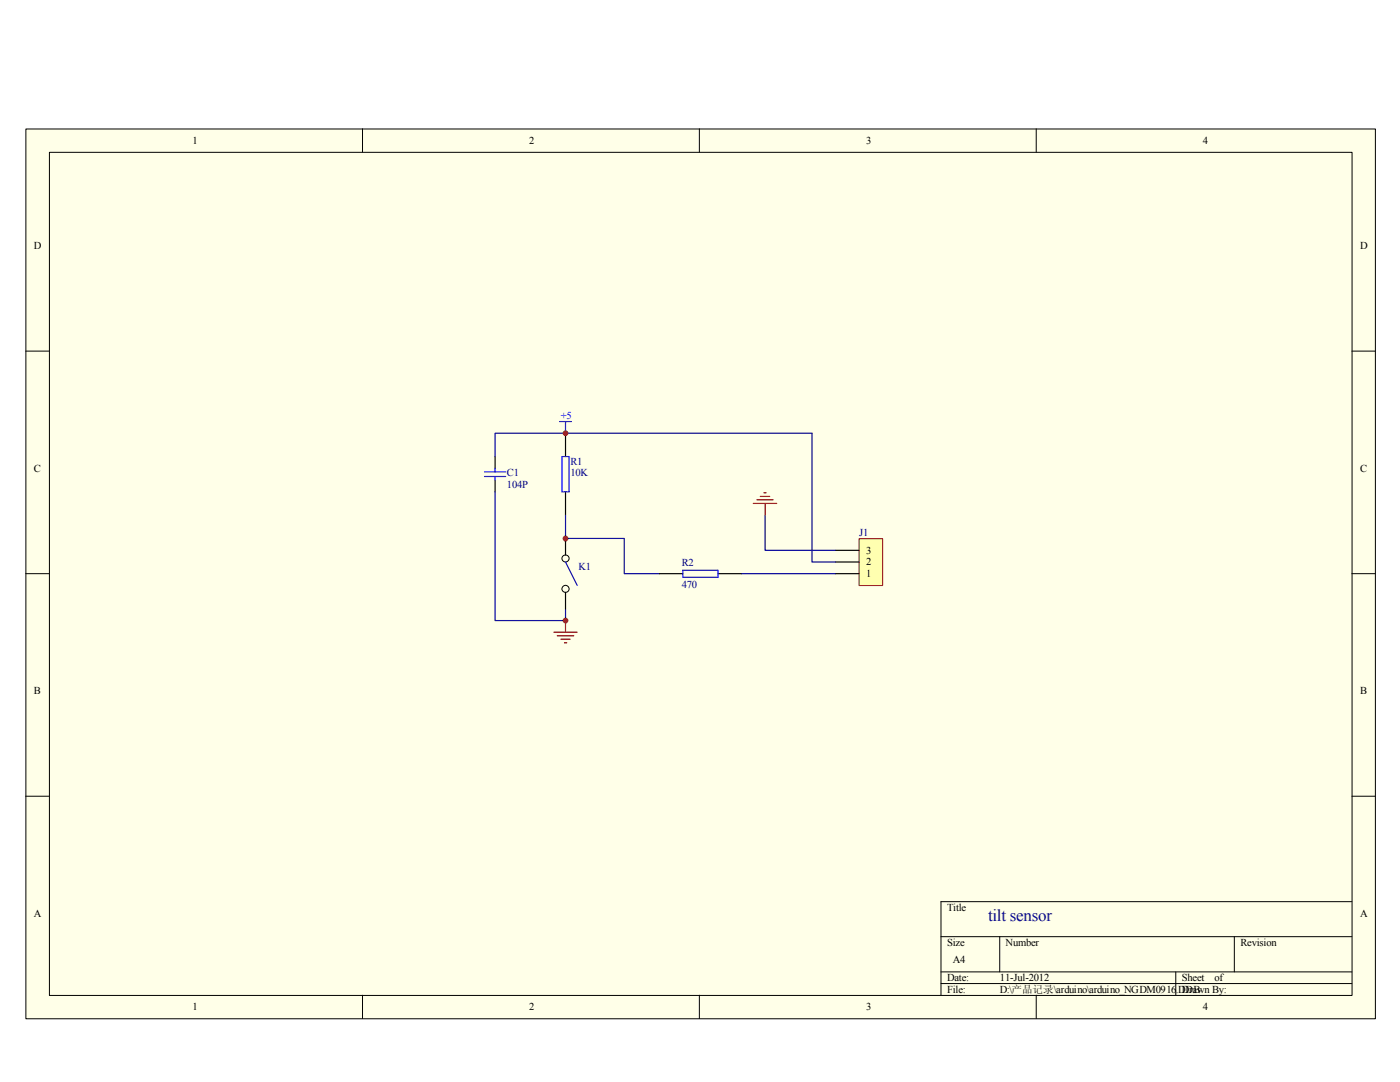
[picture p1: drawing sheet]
<svg xmlns="http://www.w3.org/2000/svg" width="279mm" height="216mm" viewBox="0 0 279 216" stroke-linecap="round" stroke-linejoin="round" font-family="sans-serif">
<path d="M5.2 25.7h269.3v177.6h-269.3z" fill="#ffffe8"/>
<g fill="none" stroke="#000" stroke-width=".2">
<path d="M5.2 25.7h269.3v177.6h-269.3zM9.9 30.4h259.9v168.2h-259.9zM72.3 25.7v4.7M139.6 25.7v4.7M206.8 25.7v4.7M5.1 70.1h4.7M269.8 70.1h4.6M5.1 114.5h4.7M269.8 114.5h4.6M5.1 158.9h4.7M269.8 158.9h4.6M269.8 179.9h-82v18.7"/>
<path d="M72.3 198.6v4.6M139.6 198.6v4.6M187.8 186.9h82M187.8 193.9h82M187.8 196.3h82M199.5 186.9v7M206.8 198.6v4.6M234.7 193.9v4.7M246.3 186.9v7"/>
</g>
<path d="M112.9 86.4v4.7M112.9 98.1v4.7" fill="none" stroke="#000" stroke-width=".23"/>
<path d="M111.7 84.1h2.3M112.1 91.1h1.5v7h-1.5zM112.9 84.1v2.3" fill="none" stroke="#00f" stroke-width=".23"/>
<path d="M171.5 107.5h4.6v9.3h-4.6z" fill="#ffffb0"/>
<path d="M171.4 107.5h4.7v9.3h-4.7z" fill="none" stroke="#800000" stroke-width=".2"/>
<path d="M112.9 107.4v3.3M112.9 118.2v3.3M131.6 114.5h4.7M143.3 114.5h4.7M166.7 114.5h4.7M166.7 112.1h4.7M166.7 109.8h4.7" fill="none" stroke="#000" stroke-width=".23"/>
<path d="M112.9 86.4h49.2v25.7h4.6M112.9 102.8v4.6h11.7v7.1h7M148 114.5h18.7M152.7 102.8v7h14M112.9 121.5v2.3" fill="none" stroke="#000080" stroke-width=".23"/>
<path d="M112.9 112.1l2.3 4.7M136.3 113.8h7v1.4h-7z" fill="none" stroke="#00f" stroke-width=".23"/>
<g fill="none" stroke="#000" stroke-width=".2">
<circle cx="112.9" cy="117.5" r=".71"/>
<circle cx="112.9" cy="111.4" r=".71"/>
</g>
<path d="M151 99.7h3.3M151.7 99.1h1.9M152.4 98.3h.5M150.3 100.5h4.7M152.7 100.5v2.3M110.5 126.2h4.7M111.2 126.9h3.3M111.9 127.6h1.9M112.6 128.3h.5M112.9 123.8v2.4" fill="none" stroke="#f00" stroke-width=".23"/>
<circle cx="112.8" cy="107.5" r=".48" fill="#800000"/>
<circle cx="112.8" cy="107.5" r=".48" fill="none" stroke="#800000" stroke-width=".2"/>
<path d="M98.8 91.1v2.3M98.8 95.8v2.3" fill="none" stroke="#000" stroke-width=".23"/>
<path d="M96.7 95.1h4.2M96.7 94.1h4.2M98.8 93.4v.7M98.8 95.1v.7" fill="none" stroke="#00f" stroke-width=".23"/>
<path d="M112.9 86.4h-14.1v4.7" fill="none" stroke="#000080" stroke-width=".23"/>
<circle cx="112.9" cy="86.4" r=".46" fill="#800000"/>
<circle cx="112.9" cy="86.4" r=".46" fill="none" stroke="#800000" stroke-width=".2"/>
<path d="M98.8 98.1v25.7h14.1" fill="none" stroke="#000080" stroke-width=".23"/>
<circle cx="112.9" cy="123.8" r=".46" fill="#800000"/>
<circle cx="112.9" cy="123.8" r=".46" fill="none" stroke="#800000" stroke-width=".2"/>
<text font-size="3.4" fill="#11037f" x="197.2" y="183.8">tilt sensor</text>
<g font-size="2.1">
<text x="38.4" y="28.7">1</text>
<text x="105.6" y="28.7">2</text>
<text x="172.8" y="28.7">3</text>
<text x="240.1" y="28.7">4</text>
<text x="6.8" y="49.7">D</text>
<text x="271.4" y="49.7">D</text>
<text x="6.8" y="94.1">C</text>
<text x="271.4" y="94.1">C</text>
<text x="172.8" y="112.8">2</text>
<text x="172.8" y="110.5">3</text>
<text x="172.8" y="115.1">1</text>
<text x="6.8" y="138.5">B</text>
<text x="271.4" y="138.5">B</text>
<text x="6.8" y="182.9">A</text>
<text x="189" y="181.7">Title</text>
<text x="271.4" y="182.9">A</text>
<text x="189" y="188.8">Size</text>
<text x="200.7" y="188.8">Number</text>
<text x="247.6" y="188.8">Revision</text>
<text x="189" y="195.7">Date:</text>
<text x="190.2" y="192.2">A4</text>
<text x="199.6" y="195.7">11-Jul-2012</text>
<text x="235.8" y="195.7">Sheet</text>
<text x="242.4" y="195.7">of</text>
<text x="38.4" y="201.6">1</text>
<text x="105.6" y="201.6">2</text>
<text x="172.8" y="201.6">3</text>
<text x="189" y="198.1">File:</text>
<text x="199.6" y="198.1">D:\产产产产\arduino\arduino_NGDM0916.DDB</text>
<text x="235.8" y="198.1">Drawn By:</text>
<text x="240.1" y="201.6">4</text>
</g>
<text font-size="2.1" fill="#00f" x="111.9" y="83.6">+5</text>
<g font-size="2.1" fill="#000080">
<text x="101.2" y="95">C1</text>
<text x="113.8" y="92.7">R1</text>
<text x="113.8" y="95">10K</text>
<text x="101.2" y="97.4">104P</text>
<text x="171.4" y="107">J1</text>
<text x="115.4" y="113.7">K1</text>
<text x="136.1" y="113">R2</text>
<text x="136.1" y="117.3">470</text>
</g>
</svg>
